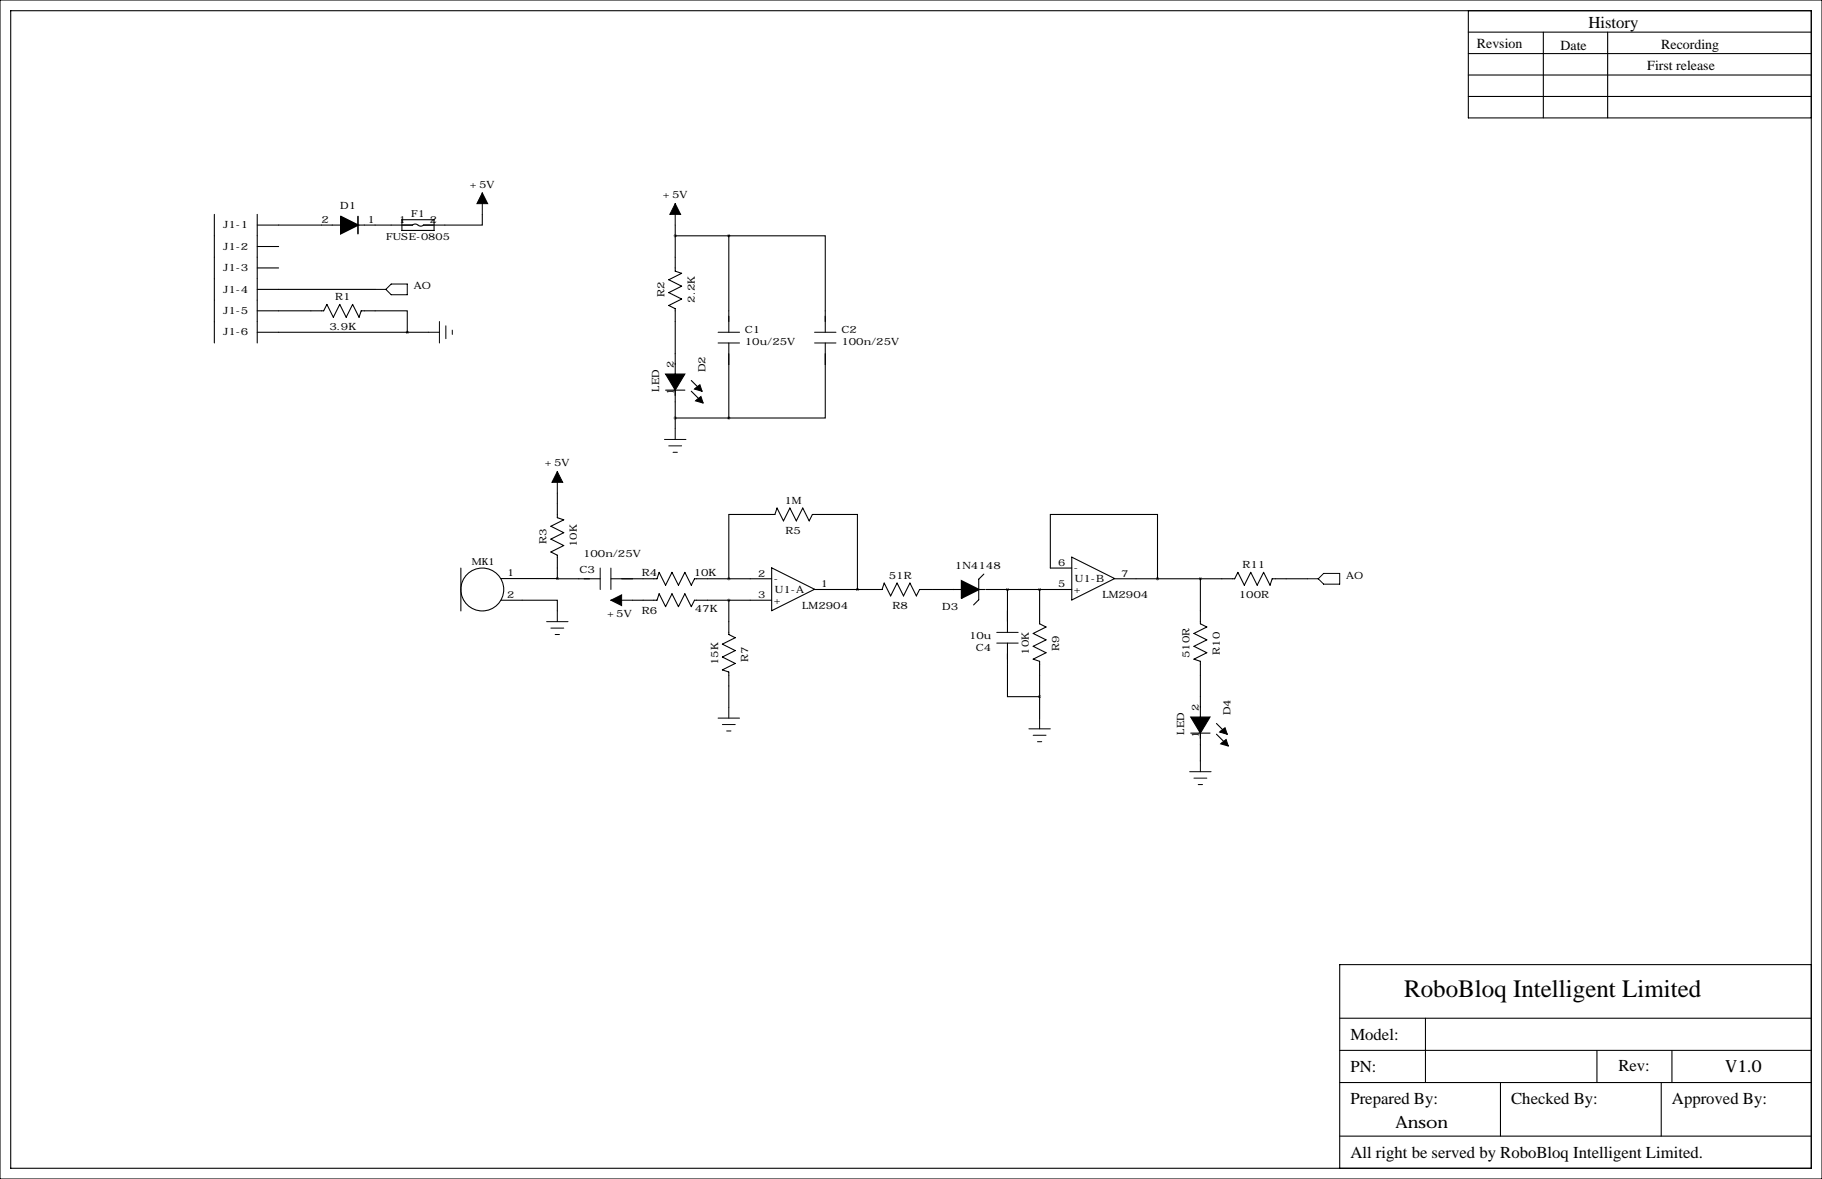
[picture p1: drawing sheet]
<svg xmlns="http://www.w3.org/2000/svg" width="432mm" height="279mm" viewBox="0 0 432 279" stroke-linecap="round" stroke-linejoin="round" font-family="sans-serif">
<g fill="none" stroke="#000" stroke-width=".25">
<path d="M0 0h431.8v279.4h-431.8zM2.5 2.5h426.8v274.4h-426.8zM348 17.8h81.3M348 12.7h81.3M348 7.6h81.3M348 2.5v25.4h81.3M365.8 7.6v20.3M381 7.6v20.3M348 22.9h81.3M50.8 50.8v30.5M61 50.8v30.5M61 53.3h19.8"/>
<path d="M61 58.4h5M84.8 53.3h13M95.2 52.1h7.7v2.5h-7.7zM97.8 53.3a1.15 1.15 0 0 1 1.6 .2h.7l.3-.1M97.8 53.3h.1M114.3 50.8v2.5h-14M160 53.3v11l1.5 .5-3 1.5 3 1.5-3 1.5 3 1.6-3 1.5 1.5 .8v28.4M160 55.9h12.7M172.7 55.9h22.9v22.8M172.7 55.9v22.8M61 73.7h15.7l.8-1.6 1.5 3.1 1.5-3.1 1.5 3.1 1.6-3.1 1.5 3.1 .5-1.5h10.9v5M61 63.5h5"/>
<path d="M61 68.6h27.9M61 78.7h40.6M157.7 92.5h4.6M160 99.1h12.7M163.8 90.2l2.6 2.5M163.8 92.7l2.6 2.5M172.7 81.3v17.8M195.6 81.3v17.8h-22.9M132.1 116.8v5.9l1.5 .5-3 1.5 3 1.5-3 1.6 3 1.5-3 1.5 1.5 .8v5.5M109.2 134.6v10.2M118.7 137.1h13.4M132.1 137.1l10.1 .1"/>
<path d="M144.8 137.2h10.9l.5-1.6 1.5 3.1 1.6-3.1 1.5 3.1 1.5-3.1 1.5 3.1 .8-1.5h18.3M172.7 137.2v-15.3h10.9l.5-1.5 1.6 3 1.5-3 1.5 3 1.5-3 1.6 3 .7-1.5h10.7v17.8M182.9 134.6l10.1 5-10.1 5.1zM193 139.7h16l.5-1.5 1.6 3 1.5-3 1.5 3 1.5-3 1.6 3 .7-1.5h10M232 139.7h1.5M233.2 136l-1.2 1.3v4.8l-1.3 1.3M233.7 139.7h20.3M238.8 139.7v10.2M246.4 139.7v8.1l1.5 .8-3 1.5 3 1.5-3 1.6 3 1.5-3 1.5 1.5 .5v13.5M254 134.6h-5.1v-12.7h25.4v15.3M254 132l10.2 5.1-10.2 5.1zM264.2 137.2h28.4l.8-1.6 1.5 3.1 1.5-3.1 1.5 3.1 1.6-3.1 1.5 3.1 .5-1.5h8.4"/>
<path d="M284.5 137.2v10.6l1.5 .8-3 1.5 3 1.5-3 1.6 3 1.5-3 1.5 1.5 .5v23.6M118.7 142.2h13.4v2.6M149.9 142.2h5.8l.5-1.5 1.5 3.1 1.6-3.1 1.5 3.1 1.5-3.1 1.5 3.1 .8-1.6h18.3M172.7 142.2v8.2l1.5 .7-3 1.6 3 1.5-3 1.5 3 1.5-3 1.6 1.5 .5v8.3M238.8 152.4v12.7h7.6M282.2 173.7h4.6M288.3 171.4l2.5 2.6M288.3 174l2.5 2.5M429.3 228.6h-111.8v48.3M317.5 256.5h111.8M317.5 248.9h111.8M317.5 241.3h111.8"/>
<path d="M337.8 241.3v15.2M355.6 256.5v12.7M378.5 248.9v7.6M393.7 256.5v12.7M396.2 248.9v7.6M317.5 269.2h111.8"/>
<circle cx="114.3" cy="139.7" r="5.1"/>
</g>
<path d="M80.8 51.3l4 2-4 2.1zM227.9 137.7l4.1 2-4.1 2z" fill="#000" stroke="#000" stroke-width=".38"/>
<path d="M84.8 51.3v4.1" fill="none" stroke="#000" stroke-width=".38"/>
<path d="M157.7 88.6h2.3v3.9zM160 88.6h2.3l-2.3 3.9zM164.6 92.2l1.3-1 .5 1.5zM165.1 94.7l1-.7 .5 1.5-1.8-.5zM282.2 169.9h2.3v3.8zM284.5 169.9h2.3l-2.3 3.8zM289.1 173.5l1.2-1 .5 1.5zM289.6 176l1-.7 .5 1.5-1.8-.5z" fill="#000" stroke="#000" stroke-width=".25"/>
<g fill="none" stroke="#000" stroke-width=".24">
<path d="M114.3 45.7v5.1M160 48.3v5M88.9 68.6h2.5M92.7 67.3h3.8v2.5h-3.8l-1.3-1.2zM101.6 78.7h2.5M104.1 76.2v5.1M105.7 77.2v3.1M107.2 78.2v1M170.2 78.7h5.1M193 78.7h5.1M170.2 81.3h5.1M193 81.3h5.1"/>
<path d="M132.1 111.8v5M157.5 104.1h5.1M158.5 105.7h3M159.5 107.2h1M160 101.6v2.5M142.2 134.6v5.1M144.8 134.6v5.1M309.9 137.2h2.5M312.4 137.2l1.3-1.3h3.8v2.5h-3.8zM129.5 147.3h5.1M130.6 148.8h3M131.6 150.4h1"/>
<path d="M132.1 144.8v2.5M144.8 142.2h5.1M236.2 152.4h5.1M236.2 149.9h5.1M170.2 170.2h5.1M171.2 171.7h3M172.2 173.2h1M172.7 167.6v2.6M243.8 172.7h5.1M244.9 174.2h3M245.9 175.8h1M246.4 170.2v2.5"/>
<path d="M281.9 182.9h5.1M283 184.4h3M284 185.9h1M284.5 180.3v2.6"/>
</g>
<path d="M114.3 45.7l1.3 2.6h-2.6zM160 48.3l1.3 2.5h-2.6zM132.1 111.8l1.2 2.5h-2.5zM144.8 142.2l2.5-1.2v2.5z" fill="#000" stroke="#000" stroke-width=".24"/>
<path d="M238.7 139.7a.05 .05 0 0 0 .1 0 .05 .05 0 0 0-.1 0z" fill="#000" stroke="#000" stroke-width=".63"/>
<text font-size="5.9" x="332.7" y="236.2">RoboBloq Intelligent Limited</text>
<g font-size="4">
<text x="376.4" y="6.6">History</text>
<text x="320" y="246.4">Model:</text>
<text x="320" y="254">PN:</text>
<text x="383.5" y="253.7">Rev:</text>
<text x="408.9" y="254">V1.0</text>
<text x="320" y="261.6">Prepared By:</text>
<text x="358.1" y="261.6">Checked By:</text>
<text x="396.2" y="261.6">Approved By:</text>
<text x="330.7" y="267.2">Anson</text>
<text x="320" y="274.3">All right be served by RoboBloq Intelligent Limited.</text>
</g>
<g font-size="3.3">
<text x="350" y="11.4">Revsion</text>
<text x="369.8" y="11.9">Date</text>
<text x="393.7" y="11.7">Recording</text>
<text x="390.4" y="16.5">First release</text>
</g>
<g font-size="2.4">
<text x="111.4" y="44.4">+5V</text>
<text x="157.1" y="47">+5V</text>
<text x="76.2" y="52.8">2</text>
<text x="80.6" y="49.5">D1</text>
<text x="87.1" y="52.8">1</text>
<text x="52.9" y="54.1">J1-1</text>
<text x="52.9" y="59.2">J1-2</text>
<text x="52.9" y="64.3">J1-3</text>
<text x="52.9" y="69.3">J1-4</text>
<text x="79.4" y="71.1">R1</text>
<text x="98" y="68.6">AO</text>
<text x="157.5" y="70.4" transform="rotate(-90 157.5 70.4)">R2</text>
<text x="164.6" y="71.8" transform="rotate(-90 164.6 71.8)">2.2K</text>
<text x="52.9" y="74.4">J1-5</text>
<text x="52.9" y="79.5">J1-6</text>
<text x="78.1" y="78.3">3.9K</text>
<text x="176.5" y="79">C1</text>
<text x="176.5" y="81.8">10u/25V</text>
<text x="199.4" y="79">C2</text>
<text x="199.4" y="81.8">100n/25V</text>
<text x="167.2" y="88.3" transform="rotate(-90 167.2 88.3)">D2</text>
<text x="156.2" y="92.8" transform="rotate(-90 156.2 92.8)">LED</text>
<text x="129.2" y="110.5">+5V</text>
<text x="185.9" y="119.4">1M</text>
<text x="129.5" y="128.8" transform="rotate(-90 129.5 128.8)">R3</text>
<text x="136.7" y="129.7" transform="rotate(-90 136.7 129.7)">10K</text>
<text x="186.1" y="126.5">R5</text>
<text x="137.3" y="135.7">C3</text>
<text x="138.2" y="132.1">100n/25V</text>
<text x="152.1" y="136.4">R4</text>
<text x="164.4" y="136.4">10K</text>
<text x="183.4" y="137.9">-</text>
<text x="210.6" y="137.2">51R</text>
<text x="226.3" y="134.9">1N4148</text>
<text x="254.5" y="135.4">-</text>
<text x="254.8" y="138">U1-B</text>
<text x="294.5" y="134.6">R11</text>
<text x="319" y="137.2">AO</text>
<text x="183.4" y="143.1">+</text>
<text x="183.6" y="140.5">U1-A</text>
<text x="254.5" y="140.5">+</text>
<text x="261.3" y="141.8">LM2904</text>
<text x="293.6" y="141.8">100R</text>
<text x="143.9" y="146.3">+5V</text>
<text x="152.1" y="145.6">R6</text>
<text x="164.7" y="145">47K</text>
<text x="190.1" y="144.3">LM2904</text>
<text x="211.5" y="144.3">R8</text>
<text x="223.3" y="144.6">D3</text>
<text x="229.7" y="151.4">10u</text>
<text x="231.3" y="154.2">C4</text>
<text x="243.8" y="155.1" transform="rotate(-90 243.8 155.1)">10K</text>
<text x="251" y="154.2" transform="rotate(-90 251 154.2)">R9</text>
<text x="281.9" y="156" transform="rotate(-90 281.9 156)">510R</text>
<text x="289.1" y="155.1" transform="rotate(-90 289.1 155.1)">R10</text>
<text x="170.2" y="157.7" transform="rotate(-90 170.2 157.7)">15K</text>
<text x="177.3" y="156.8" transform="rotate(-90 177.3 156.8)">R7</text>
<text x="291.6" y="169.5" transform="rotate(-90 291.6 169.5)">D4</text>
<text x="280.7" y="174.1" transform="rotate(-90 280.7 174.1)">LED</text>
</g>
<g font-size="2.3">
<text x="94.6" y="52.8">1</text>
<text x="97.4" y="51.3">F1</text>
<text x="101.9" y="52.8">2</text>
<text x="91.5" y="56.9">FUSE-0805</text>
<text x="159.7" y="87.1" transform="rotate(-90 159.7 87.1)">2</text>
<text x="159.7" y="93.7" transform="rotate(-90 159.7 93.7)">1</text>
<text x="111.9" y="133.9">MK1</text>
<text x="120.2" y="136.6">1</text>
<text x="179.6" y="136.7">2</text>
<text x="250.8" y="134.1">6</text>
<text x="265.7" y="136.7">7</text>
<text x="120.2" y="141.7">2</text>
<text x="179.6" y="141.7">3</text>
<text x="194.6" y="139.2">1</text>
<text x="250.8" y="139.2">5</text>
<text x="284.1" y="168.4" transform="rotate(-90 284.1 168.4)">2</text>
<text x="284.1" y="174.9" transform="rotate(-90 284.1 174.9)">1</text>
</g>
</svg>
